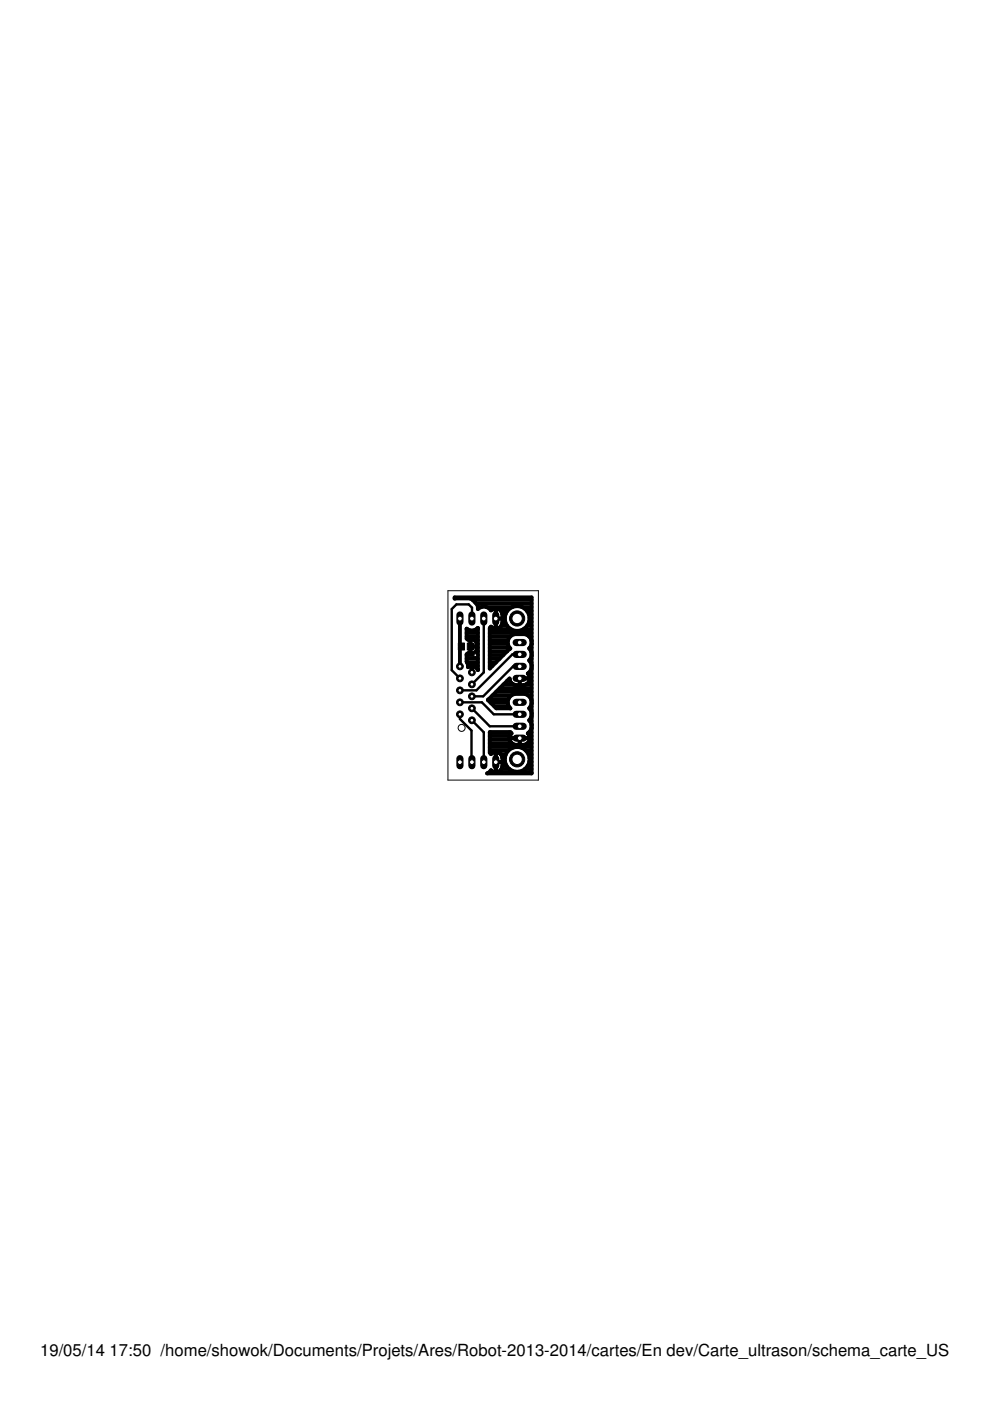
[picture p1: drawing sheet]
<svg xmlns="http://www.w3.org/2000/svg" width="210mm" height="297mm" viewBox="0 0 210 297" stroke-linecap="round" stroke-linejoin="round" font-family="sans-serif">
<path d="M97.2 136.3h1.3v1.5h-1.3zM99.1 136.3h1.3v1.5h-1.3z" fill="#000" stroke="#000" stroke-width=".21"/>
<g fill="none" stroke="#000" stroke-width=".83">
<path d="M97.5 131.1v5.7l.3 .3-.3 .3v3.9M98.9 139.7h2.4M98.9 138.9h2.4M98.9 135h2.4M98.9 134.2h2.4M98.9 133.4h.2M99.7 135.7v2.8M99.7 137.1h1.3M99.7 138.1h.1M99.7 137.3h.1M99.7 136.5h.1M99.7 135.7h.1"/>
<path d="M100.2 127.2h12.5M100.7 135.7l.3 .5v1.9l-.4 .4h-1.3l-.4 .2v1.6l.3 .6v.6a1.38 1.38 0 0 1 2.1 .5M100.7 135.7h.6M101 138.1h.3M101 128h11.7M101 133.4h.3M101 137.3h.3M101 136.5h.3M101 133.4a1.72 1.72 0 0 1-2.1-.1v2.1l.4 .3h1.4M101 133.4l.3-.3v8.9M101.3 128.7h.7M103.2 128.7h5.4"/>
<path d="M103.8 139.7h2.1M103.8 138.9h2.9M103.8 138.1h3.7M103.8 137.3h4.2M103.8 136.5h3.9M103.8 135.7h3.9M103.8 135h4.4M103.8 134.2h8.9M103.8 133.4h4.6M105.1 129v4.3M105.1 131.1h1.4M105.1 132.6h.1"/>
<path d="M105.1 131.8h.1M105.1 131.1h.1M105.1 130.3h.1M105.1 129.5h.1M106.2 129.5h1.4M106.3 132.6a1.39 1.39 0 0 1-2.2 .3l-.3 .2v8.7l4.4-4.3-.3-.3-.2-.6M106.3 132.6h1.2M106.5 130.3a1.41 1.41 0 0 0-.9-1.3 1.41 1.41 0 0 0-1.5 .4 1.78 1.78 0 0 0-2.8-.3l-.2-1-1-1-.5-.2h-3.2v-.2h16.3v37.3h-9.4l.3-.1M106.5 130.3v1.7l-.2 .6M106.5 131.8h.6M106.5 131.1h.5M106.5 130.3h.7"/>
<path d="M107.5 129.5a2.64 2.64 0 0 0 .4 3.6 2.64 2.64 0 0 0 3.5 0 2.64 2.64 0 0 0 .3-3.6M107.5 129.5a2.67 2.67 0 0 1 4.2 0M110.7 128.7h2M111 133.4h1.7M111.7 129.5h1M111.8 132.6h.9M112.1 130.3h.6M112.2 131.8h.5M112.2 135h.5M112.3 131.1h.4M112.4 137.3h.3M112.5 139.7h.2"/>
<path d="M112.6 138.1h.1M112.7 135.7h.1M112.7 135.9l-.3-.7-.4-.5-.7-.2h-2.2a1.77 1.77 0 0 0-1.4 2.1M112.7 139.1l-.5 .9 .5 .9M112.7 138.9h.1M112.7 136.5l-.5 1 .5 .9M99 140.4h2.3M99.2 141.2h.6M100.1 141.2v1.4M100.1 142.6h.1M100.1 142h.1M100.3 141.2h1"/>
<path d="M103.5 148.4l1.7 1.8h3M103.5 148.4h.1M103.6 148.2h4.2M103.8 141.2h.6M103.8 158.4h8.9M103.8 159.2h4M103.8 157.6h4.7M103.8 156.8h4.3M103.8 156h4.3M103.8 140.4h1.4M104.1 149h3.6M104.4 147.4h4"/>
<path d="M104.8 149.8h3.1M105.1 159.4v4.4M105.1 159.9h.1M105.2 146.7h7.5M106 145.9h6.7M106.2 159.9h1M106.7 145.1h2.1M107.5 144.3h.6M108 156.5h4.4M108.1 156.8v-.6l.4-.7-.3-.3h-4.4v4.4l.3 .3a1.41 1.41 0 0 1 1.5-.4 1.41 1.41 0 0 1 .9 1.2M108.1 156.8l.1 .4a1.31 1.31 0 0 0 1.1 .7h2l.6-.3M109.3 158.4a2.64 2.64 0 0 0-1.9 4 2.64 2.64 0 0 0 4.5 0 2.64 2.64 0 0 0-1.9-4"/>
<path d="M110.2 156.5v1.4M110.2 157.6h.1M110.2 156.8h.1M110.2 145.1h.1M110.2 144.3h.1M111.5 159.2h1.2M111.5 145.1h1.2M111.9 157.6h.8M112 142.8h.7M112 147.4h.7M112.1 159.9h.6M112.2 155.3h.5"/>
<path d="M112.3 156h.4M112.3 144.3h.4M112.3 156.8l-.4 .8M112.3 156.8h.4M112.3 143.6h.4M112.4 143.8h-2.2v1.4M112.4 152.9h.3M112.5 149.8h.2M112.5 150.6h.2M112.5 140.4h.2M112.6 152.1h.1M112.6 142h.1"/>
<path d="M112.6 148.2h.1M112.6 154.5h.1M112.7 141.2h.1M112.7 151.8l-.5 .9 .5 .9M112.7 141.6l-.3 .7-.5 .5a1.41 1.41 0 0 1 .4 1.5 1.41 1.41 0 0 1-1.2 .9h-1.8a1.36 1.36 0 0 1-1.3-1.4l-4.5 4.6M112.7 154.3l-.3 .7-.5 .5 .4 .7v.6M112.7 149.2l-.5 1 .5 .9M112.7 148.5l-.3-.6-.4-.5-.7-.3h-2.2a1.78 1.78 0 0 0-1.4 1.3 1.78 1.78 0 0 0 .5 1.8M112.7 153.7h.1M112.7 151.4h.1M112.7 149h.1M103.6 163.8h9.1"/>
<path d="M105.1 161.6h1.4M105.1 163h.1M105.1 162.3h.1M105.1 161.5h.1M105.1 160.7h.1M106.3 163h1.7M106.5 160.7v1.8a1.41 1.41 0 0 1-.9 1.2 1.41 1.41 0 0 1-1.5-.4l-.5 .6M106.5 162.3h.9M106.5 161.5h.6M106.5 160.7h.5M111.3 163h1.4M111.9 162.3h.8"/>
<path d="M112.2 161.5h.5M112.3 160.7h.4"/>
</g>
<path d="M100.1 131.1v-2.3l-.7-.7h-2.6l-1 1v13l1.7 1.7M100.1 131.1h.1M102.6 131.1v11.5l-2.5 2.5M110.2 138.7h-1.6l-7.6 7.7h-3.5M97.5 151.4v1l2.5 2.5 .1 6.7M97.5 148.9h4.7l2.5 2.5h5.5M100.1 152.7l2.5 2.6v6.3M100.1 150.2l3.7 3.8h6.4M110.2 141.3h-1.4l-6.4 6.3h-2.3" fill="none" stroke="#000" stroke-width=".51"/>
<circle cx="100.1" cy="152.7" r=".72" fill="#000" stroke="#000" stroke-width=".21"/>
<circle cx="100.1" cy="152.7" r=".4" fill="#fff" stroke="#000" stroke-width=".21"/>
<circle cx="97.5" cy="151.4" r=".72" fill="#000" stroke="#000" stroke-width=".21"/>
<circle cx="97.5" cy="151.4" r=".4" fill="#fff" stroke="#000" stroke-width=".21"/>
<circle cx="100.1" cy="150.2" r=".72" fill="#000" stroke="#000" stroke-width=".21"/>
<circle cx="100.1" cy="150.2" r=".4" fill="#fff" stroke="#000" stroke-width=".21"/>
<circle cx="97.5" cy="148.9" r=".72" fill="#000" stroke="#000" stroke-width=".21"/>
<circle cx="97.5" cy="148.9" r=".4" fill="#fff" stroke="#000" stroke-width=".21"/>
<circle cx="100.1" cy="147.6" r=".72" fill="#000" stroke="#000" stroke-width=".21"/>
<circle cx="100.1" cy="147.6" r=".4" fill="#fff" stroke="#000" stroke-width=".21"/>
<circle cx="97.5" cy="146.4" r=".72" fill="#000" stroke="#000" stroke-width=".21"/>
<circle cx="97.5" cy="146.4" r=".4" fill="#fff" stroke="#000" stroke-width=".21"/>
<circle cx="100.1" cy="145.1" r=".72" fill="#000" stroke="#000" stroke-width=".21"/>
<circle cx="100.1" cy="145.1" r=".4" fill="#fff" stroke="#000" stroke-width=".21"/>
<circle cx="97.5" cy="143.8" r=".72" fill="#000" stroke="#000" stroke-width=".21"/>
<circle cx="97.5" cy="143.8" r=".4" fill="#fff" stroke="#000" stroke-width=".21"/>
<circle cx="100.1" cy="142.6" r=".72" fill="#000" stroke="#000" stroke-width=".21"/>
<circle cx="100.1" cy="142.6" r=".4" fill="#fff" stroke="#000" stroke-width=".21"/>
<circle cx="97.5" cy="141.3" r=".72" fill="#000" stroke="#000" stroke-width=".21"/>
<circle cx="97.5" cy="141.3" r=".4" fill="#fff" stroke="#000" stroke-width=".21"/>
<path d="M105.1 130.4v1.5" fill="none" stroke="#000" stroke-width="1.5"/>
<circle cx="105.1" cy="131.1" r=".51" fill="#fff" stroke="#000" stroke-width=".21"/>
<path d="M102.6 130.4v1.5" fill="none" stroke="#000" stroke-width="1.5"/>
<circle cx="102.6" cy="131.1" r=".51" fill="#fff" stroke="#000" stroke-width=".21"/>
<path d="M100.1 130.4v1.5" fill="none" stroke="#000" stroke-width="1.5"/>
<circle cx="100.1" cy="131.1" r=".51" fill="#fff" stroke="#000" stroke-width=".21"/>
<path d="M97.5 130.4v1.5" fill="none" stroke="#000" stroke-width="1.5"/>
<circle cx="97.5" cy="131.1" r=".51" fill="#fff" stroke="#000" stroke-width=".21"/>
<path d="M109.4 156.5h1.5" fill="none" stroke="#000" stroke-width="1.5"/>
<circle cx="110.2" cy="156.5" r=".51" fill="#fff" stroke="#000" stroke-width=".21"/>
<path d="M109.4 154h1.5" fill="none" stroke="#000" stroke-width="1.5"/>
<circle cx="110.2" cy="154" r=".51" fill="#fff" stroke="#000" stroke-width=".21"/>
<path d="M109.4 151.4h1.5" fill="none" stroke="#000" stroke-width="1.5"/>
<circle cx="110.2" cy="151.4" r=".51" fill="#fff" stroke="#000" stroke-width=".21"/>
<path d="M109.4 148.9h1.5" fill="none" stroke="#000" stroke-width="1.5"/>
<circle cx="110.2" cy="148.9" r=".51" fill="#fff" stroke="#000" stroke-width=".21"/>
<path d="M109.4 143.8h1.5" fill="none" stroke="#000" stroke-width="1.5"/>
<circle cx="110.2" cy="143.8" r=".51" fill="#fff" stroke="#000" stroke-width=".21"/>
<path d="M109.4 141.3h1.5" fill="none" stroke="#000" stroke-width="1.5"/>
<circle cx="110.2" cy="141.3" r=".51" fill="#fff" stroke="#000" stroke-width=".21"/>
<path d="M109.4 138.7h1.5" fill="none" stroke="#000" stroke-width="1.5"/>
<circle cx="110.2" cy="138.7" r=".51" fill="#fff" stroke="#000" stroke-width=".21"/>
<path d="M109.4 136.2h1.5" fill="none" stroke="#000" stroke-width="1.5"/>
<circle cx="110.2" cy="136.2" r=".51" fill="#fff" stroke="#000" stroke-width=".21"/>
<path d="M105.1 160.8v1.5" fill="none" stroke="#000" stroke-width="1.5"/>
<circle cx="105.1" cy="161.6" r=".51" fill="#fff" stroke="#000" stroke-width=".21"/>
<path d="M102.6 160.8v1.5" fill="none" stroke="#000" stroke-width="1.5"/>
<circle cx="102.6" cy="161.6" r=".51" fill="#fff" stroke="#000" stroke-width=".21"/>
<path d="M100.1 160.8v1.5" fill="none" stroke="#000" stroke-width="1.5"/>
<circle cx="100.1" cy="161.6" r=".51" fill="#fff" stroke="#000" stroke-width=".21"/>
<path d="M97.5 160.8v1.5" fill="none" stroke="#000" stroke-width="1.5"/>
<circle cx="97.5" cy="161.6" r=".51" fill="#fff" stroke="#000" stroke-width=".21"/>
<circle cx="100.8" cy="138.9" r=".51" fill="#000" stroke="#000" stroke-width=".21"/>
<circle cx="100.8" cy="138.9" r=".3" fill="#fff" stroke="#000" stroke-width=".21"/>
<circle cx="109.6" cy="161" r="1.61" fill="#000" stroke="#000" stroke-width=".21"/>
<circle cx="109.6" cy="161" r="1.1" fill="#fff" stroke="#000" stroke-width=".21"/>
<circle cx="109.6" cy="131.1" r="1.61" fill="#000" stroke="#000" stroke-width=".21"/>
<circle cx="109.6" cy="131.1" r="1.1" fill="#fff" stroke="#000" stroke-width=".21"/>
<g fill="none" stroke="#000" stroke-width=".21">
<path d="M95 125.2h19.2v40.2h-19.2z"/>
<circle cx="97.9" cy="154.3" r=".74"/>
</g>
<g font-size="3.5">
<text x="8.5" y="287.5">19/05/14</text>
<text x="23.2" y="287.5">17:50 /home/showok/Documents/Projets/Ares/Robot-2013-2014/cartes/En dev/Carte_ultrason/schema_carte_US.brd</text>
</g>
</svg>
